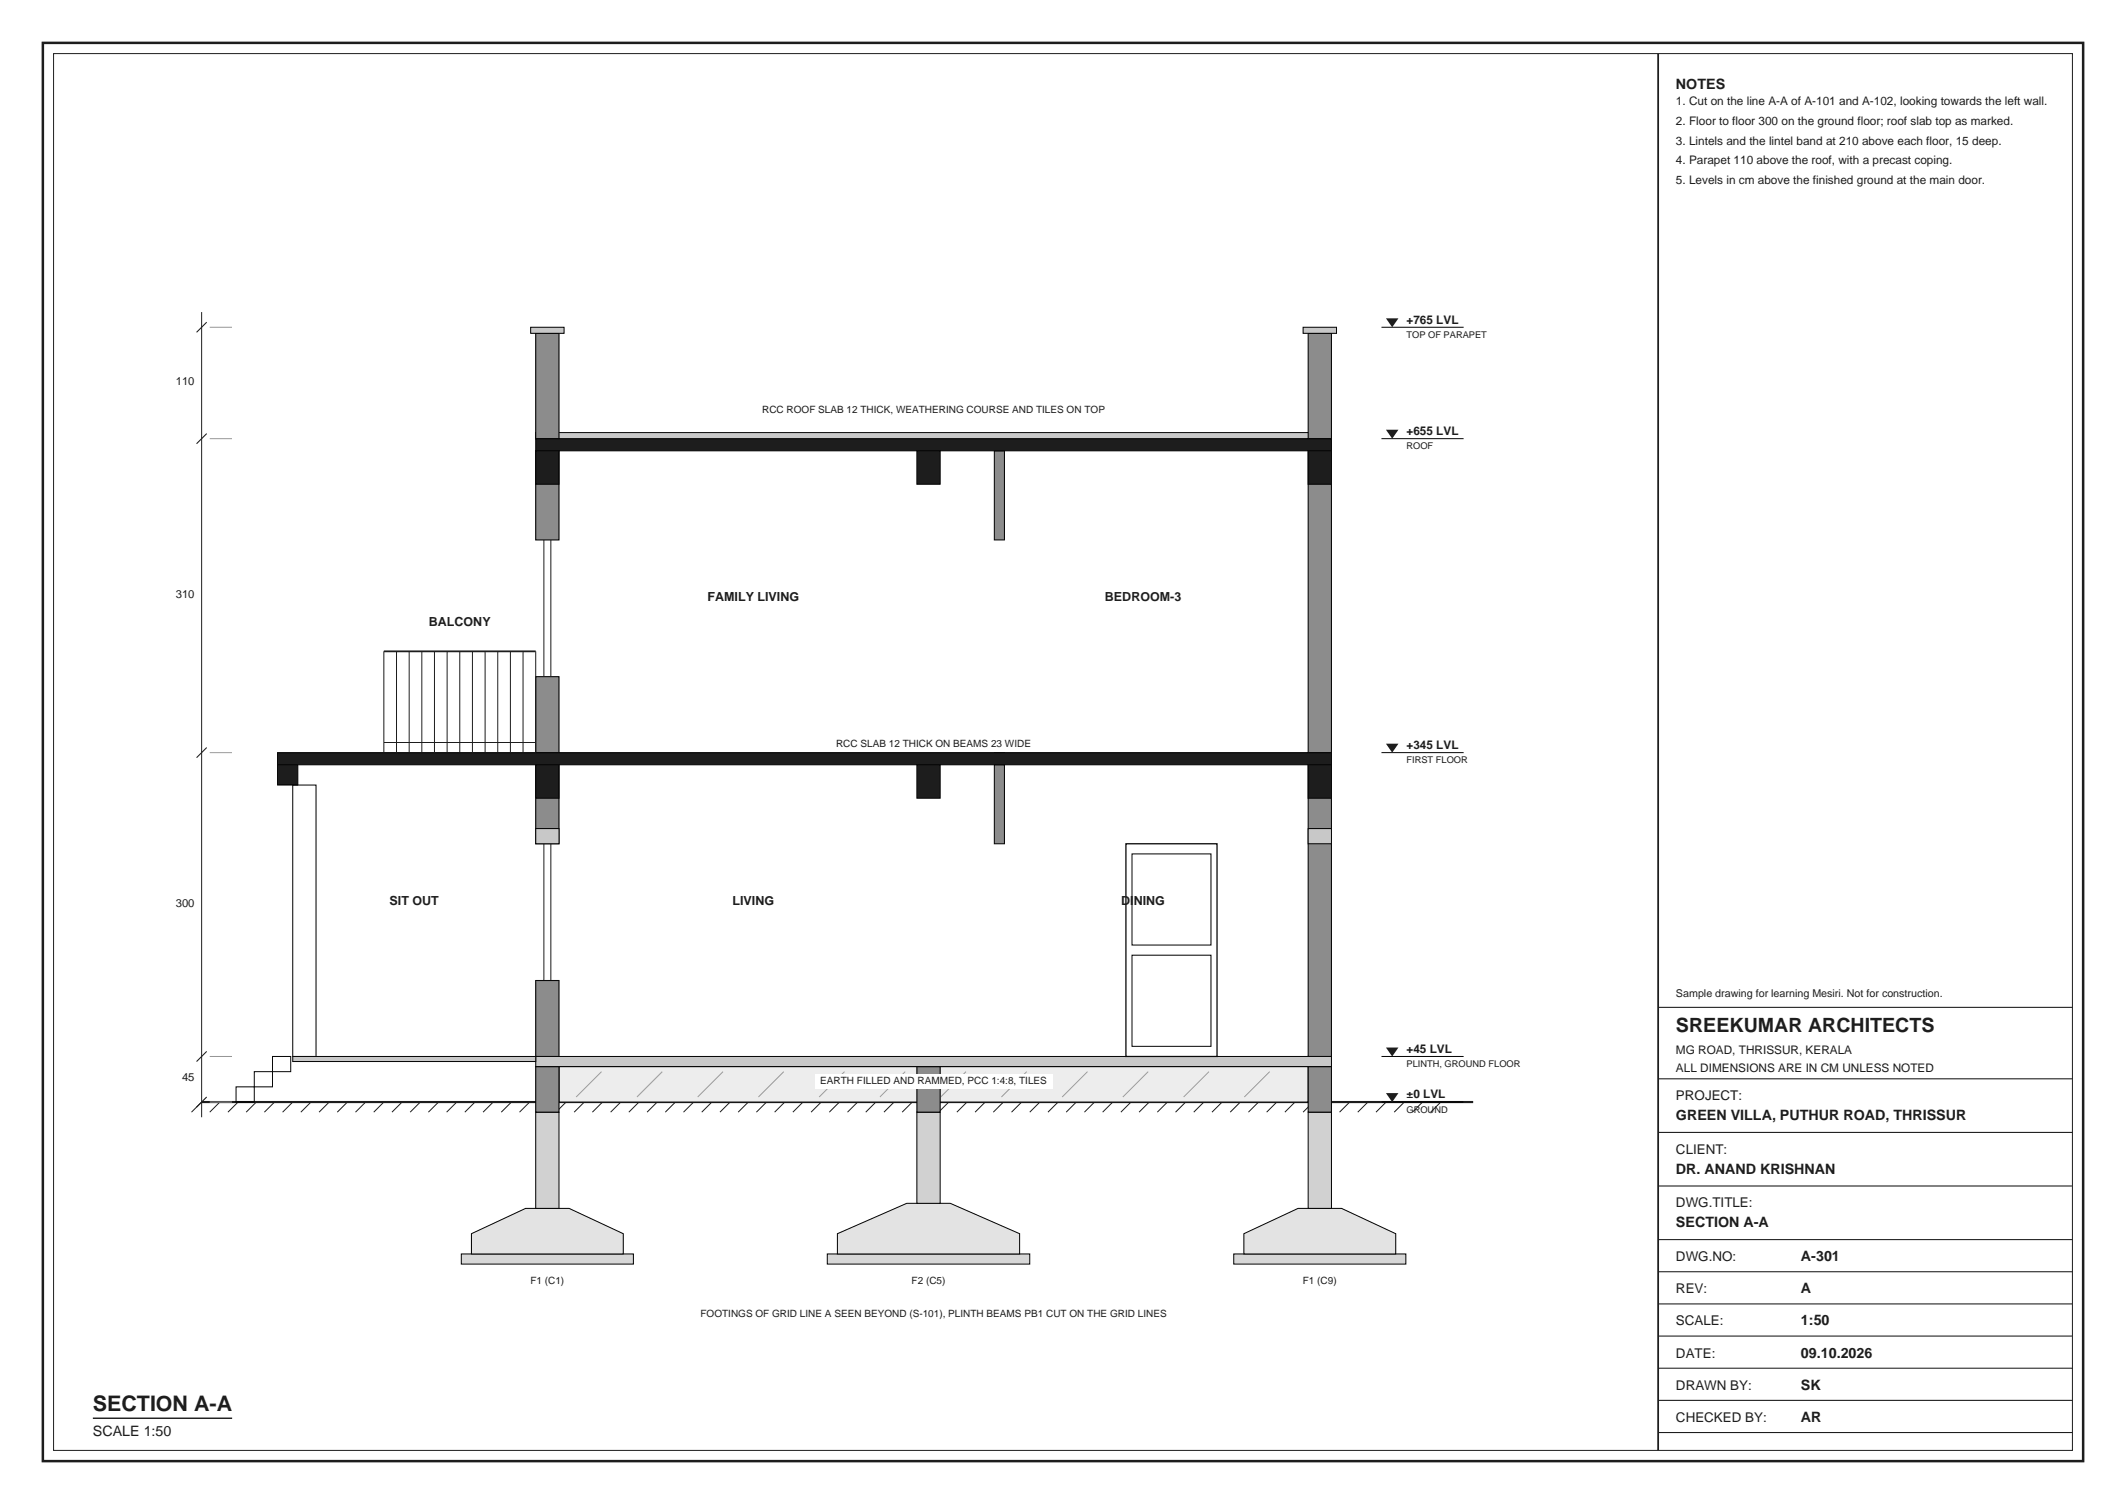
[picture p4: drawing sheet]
<svg xmlns="http://www.w3.org/2000/svg" width="420mm" height="297mm" viewBox="0 0 420 297" stroke-linecap="round" stroke-linejoin="round" font-family="sans-serif">
<path d="M39.8 217.6h251.2" fill="none" stroke="#1d1d1b" stroke-width=".42"/>
<g fill="none" stroke="#1d1d1b" stroke-width=".2">
<path d="M39.8 217.6l-2 2M43.4 217.6l-2 2M47 217.6l-2 2M50.6 217.6l-2 2M54.2 217.6l-2 2M57.8 217.6l-2 2M61.4 217.6l-2 2M65 217.6l-2 2M68.6 217.6l-2 2M72.2 217.6l-2 2M75.8 217.6l-2 2M79.4 217.6l-2 2"/>
<path d="M83 217.6l-2 2M86.6 217.6l-2 2M90.2 217.6l-2 2M93.8 217.6l-2 2M97.4 217.6l-2 2M101 217.6l-2 2M104.6 217.6l-2 2M108.2 217.6l-2 2M111.8 217.6l-2 2M115.4 217.6l-2 2M119 217.6l-2 2M122.6 217.6l-2 2"/>
<path d="M126.2 217.6l-2 2M129.8 217.6l-2 2M133.4 217.6l-2 2M137 217.6l-2 2M140.6 217.6l-2 2M144.2 217.6l-2 2M147.8 217.6l-2 2M151.4 217.6l-2 2M155 217.6l-2 2M158.6 217.6l-2 2M162.2 217.6l-2 2M165.8 217.6l-2 2"/>
<path d="M169.4 217.6l-2 2M173 217.6l-2 2M176.6 217.6l-2 2M180.2 217.6l-2 2M183.8 217.6l-2 2M187.4 217.6l-2 2M191 217.6l-2 2M194.6 217.6l-2 2M198.2 217.6l-2 2M201.8 217.6l-2 2M205.4 217.6l-2 2M209 217.6l-2 2"/>
<path d="M212.6 217.6l-2 2M216.2 217.6l-2 2M219.8 217.6l-2 2M223.4 217.6l-2 2M227 217.6l-2 2M230.6 217.6l-2 2M234.2 217.6l-2 2M237.8 217.6l-2 2M241.4 217.6l-2 2M245 217.6l-2 2M248.6 217.6l-2 2M252.2 217.6l-2 2"/>
<path d="M255.8 217.6l-2 2M259.4 217.6l-2 2M263 217.6l-2 2M266.6 217.6l-2 2M270.2 217.6l-2 2M273.8 217.6l-2 2M277.4 217.6l-2 2M281 217.6l-2 2M284.6 217.6l-2 2"/>
</g>
<path d="M91.1 247.6h34v2h-34z" fill-rule="evenodd" fill="#d9d6cf" stroke="#000" stroke-width=".2"/>
<path d="M93.1 243.6l10.7-5h8.6l10.7 5v4h-30z" fill-rule="evenodd" fill="#e6e3dc" stroke="#000" stroke-width=".2"/>
<path d="M105.8 219.6h4.6v19h-4.6z" fill-rule="evenodd" fill="#d4d1ca" stroke="#000" stroke-width=".2"/>
<path d="M163.4 247.6h40v2h-40z" fill-rule="evenodd" fill="#d9d6cf" stroke="#000" stroke-width=".2"/>
<path d="M165.4 243.6l13.7-6h8.6l13.7 6v4h-36z" fill-rule="evenodd" fill="#e6e3dc" stroke="#000" stroke-width=".2"/>
<path d="M181.1 219.6h4.6v18h-4.6z" fill-rule="evenodd" fill="#d4d1ca" stroke="#000" stroke-width=".2"/>
<path d="M243.7 247.6h34v2h-34z" fill-rule="evenodd" fill="#d9d6cf" stroke="#000" stroke-width=".2"/>
<path d="M245.7 243.6l10.7-5h8.6l10.7 5v4h-30z" fill-rule="evenodd" fill="#e6e3dc" stroke="#000" stroke-width=".2"/>
<path d="M258.4 219.6h4.6v19h-4.6z" fill-rule="evenodd" fill="#d4d1ca" stroke="#000" stroke-width=".2"/>
<path d="M110.4 210.6h148v7h-148z" fill-rule="evenodd" fill="#efede8" stroke="#000" stroke-width=".2"/>
<path d="M118.8 211.6l-5 5M130.8 211.6l-5 5M142.8 211.6l-5 5M154.8 211.6l-5 5M166.8 211.6l-5 5M178.8 211.6l-5 5M190.8 211.6l-5 5M202.8 211.6l-5 5M214.8 211.6l-5 5M226.8 211.6l-5 5M238.8 211.6l-5 5M250.8 211.6l-5 5" fill="none" stroke="#9a9a96" stroke-width=".2"/>
<g fill="#8f8c85" stroke="#000" stroke-width=".21">
<path d="M105.8 210.6h4.6v9h-4.6z" fill-rule="evenodd"/>
<path d="M181.1 210.6h4.6v9h-4.6z" fill-rule="evenodd"/>
<path d="M258.4 210.6h4.6v9h-4.6z" fill-rule="evenodd"/>
</g>
<path d="M105.8 208.6h157.2v2h-157.2z" fill-rule="evenodd" fill="#c9c8c3" stroke="#000" stroke-width=".2"/>
<g fill="#8c8c88" stroke="#000" stroke-width=".21">
<path d="M105.8 193.6h4.6v15h-4.6z" fill-rule="evenodd"/>
<path d="M105.8 151h4.6v15.6h-4.6z" fill-rule="evenodd"/>
</g>
<path d="M105.8 163.6h4.6v3h-4.6z" fill-rule="evenodd" fill="#c9c8c3" stroke="#000" stroke-width=".2"/>
<path d="M107.4 166.6v27M108.8 166.6v27" fill="none" stroke="#1d1d1b" stroke-width=".2"/>
<path d="M258.4 151h4.6v57.6h-4.6z" fill-rule="evenodd" fill="#8c8c88" stroke="#000" stroke-width=".21"/>
<path d="M258.4 163.6h4.6v3h-4.6z" fill-rule="evenodd" fill="#c9c8c3" stroke="#000" stroke-width=".2"/>
<path d="M196.4 151h2v15.6h-2z" fill-rule="evenodd" fill="#8c8c88" stroke="#000" stroke-width=".2"/>
<g fill="#1d1d1b" stroke="#000" stroke-width=".2">
<path d="M54.8 148.6h208.2v2.4h-208.2z" fill-rule="evenodd"/>
<path d="M105.8 151h4.6v6.6h-4.6z" fill-rule="evenodd"/>
<path d="M181.1 151h4.6v6.6h-4.6z" fill-rule="evenodd"/>
<path d="M258.4 151h4.6v6.6h-4.6z" fill-rule="evenodd"/>
<path d="M54.8 151h4v4h-4z" fill-rule="evenodd"/>
</g>
<g fill="#8c8c88" stroke="#000" stroke-width=".21">
<path d="M105.8 133.6h4.6v15h-4.6z" fill-rule="evenodd"/>
<path d="M105.8 89h4.6v17.6h-4.6z" fill-rule="evenodd"/>
</g>
<path d="M107.4 106.6v27M108.8 106.6v27" fill="none" stroke="#1d1d1b" stroke-width=".2"/>
<path d="M258.4 89h4.6v59.6h-4.6z" fill-rule="evenodd" fill="#8c8c88" stroke="#000" stroke-width=".21"/>
<path d="M196.4 89h2v17.6h-2z" fill-rule="evenodd" fill="#8c8c88" stroke="#000" stroke-width=".2"/>
<path d="M196.4 148.6h2z" fill="none" stroke="#000" stroke-width=".2"/>
<g fill="#1d1d1b" stroke="#000" stroke-width=".2">
<path d="M105.8 86.6h157.2v2.4h-157.2z" fill-rule="evenodd"/>
<path d="M105.8 89h4.6v6.6h-4.6z" fill-rule="evenodd"/>
<path d="M181.1 89h4.6v6.6h-4.6z" fill-rule="evenodd"/>
<path d="M258.4 89h4.6v6.6h-4.6z" fill-rule="evenodd"/>
</g>
<path d="M105.8 85.4h157.2v1.2h-157.2z" fill-rule="evenodd" fill="#c9c8c3" stroke="#000" stroke-width=".2"/>
<path d="M105.8 65.8h4.6v20.8h-4.6z" fill-rule="evenodd" fill="#8c8c88" stroke="#000" stroke-width=".21"/>
<path d="M104.8 64.6h6.6v1.2h-6.6z" fill-rule="evenodd" fill="#c9c8c3" stroke="#000" stroke-width=".2"/>
<path d="M258.4 65.8h4.6v20.8h-4.6z" fill-rule="evenodd" fill="#8c8c88" stroke="#000" stroke-width=".21"/>
<path d="M257.4 64.6h6.6v1.2h-6.6z" fill-rule="evenodd" fill="#c9c8c3" stroke="#000" stroke-width=".2"/>
<path d="M57.8 155h4.6v53.6h-4.6z" fill="none" stroke="#000" stroke-width=".2"/>
<path d="M57.8 208.6h48v1h-48z" fill-rule="evenodd" fill="#c9c8c3" stroke="#000" stroke-width=".2"/>
<path d="M46.6 214.6h3.6v3h-3.6zM50.2 211.6h3.6v3h-3.6zM53.8 208.6h3.6v3h-3.6z" fill="none" stroke="#000" stroke-width=".2"/>
<path d="M75.8 128.6h30" fill="none" stroke="#1d1d1b" stroke-width=".35"/>
<g fill="none" stroke="#1d1d1b" stroke-width=".2">
<path d="M75.8 128.6v20M78.3 128.6v20M80.8 128.6v20M83.3 128.6v20M85.8 128.6v20M88.3 128.6v20M90.8 128.6v20M93.3 128.6v20M95.8 128.6v20M98.3 128.6v20M100.8 128.6v20M103.3 128.6v20"/>
<path d="M105.8 128.6v20M75.8 146.6h30"/>
</g>
<path d="M222.4 166.6h18v42h-18z" fill-rule="evenodd" fill="#fff" stroke="#000" stroke-width=".25"/>
<path d="M223.6 168.6h15.6v18h-15.6zM223.6 188.6h15.6v18h-15.6zM272.9 217.6h16.2" fill="none" stroke="#000" stroke-width=".2"/>
<path d="M273.8 215.9h2.5l-1.3 1.7z" fill="#1d1d1b"/>
<path d="M272.9 208.6h16.2" fill="none" stroke="#000" stroke-width=".2"/>
<path d="M273.8 206.9h2.5l-1.3 1.7z" fill="#1d1d1b"/>
<path d="M272.9 148.6h16.2" fill="none" stroke="#000" stroke-width=".2"/>
<path d="M273.8 146.9h2.5l-1.3 1.7z" fill="#1d1d1b"/>
<path d="M272.9 86.6h16.2" fill="none" stroke="#000" stroke-width=".2"/>
<path d="M273.8 84.9h2.5l-1.3 1.7z" fill="#1d1d1b"/>
<path d="M272.9 64.6h16.2" fill="none" stroke="#000" stroke-width=".2"/>
<path d="M273.8 62.9h2.5l-1.3 1.7z" fill="#1d1d1b"/>
<path d="M39.8 61.6v159" fill="none" stroke="#1d1d1b" stroke-width=".2"/>
<path d="M41.4 64.6h4.4M41.4 86.6h4.4M41.4 148.6h4.4M41.4 217.6h4.4M41.4 208.6h4.4" fill="none" stroke="#9a9a96" stroke-width=".2"/>
<path d="M40.8 63.6l-2 2M40.8 85.6l-2 2M40.8 147.6l-2 2M40.8 216.6l-2 2M40.8 207.6l-2 2" fill="none" stroke="#1d1d1b" stroke-width=".21"/>
<g fill="#fff">
<path d="M149.5 79.7h69.9v2.8h-69.9z" fill-rule="evenodd"/>
<path d="M164.1 145.5h40.7v2.8h-40.7z" fill-rule="evenodd"/>
<path d="M137.3 258.1h94.2v2.8h-94.2z" fill-rule="evenodd"/>
<path d="M161 212.1h46.9v2.8h-46.9z" fill-rule="evenodd"/>
</g>
<path d="M8.5 8.5h403v280h-403z" fill="none" stroke="#1d1d1b" stroke-width=".49"/>
<path d="M10.6 10.6h398.8v275.8h-398.8z" fill="none" stroke="#1d1d1b" stroke-width=".2"/>
<path d="M327.6 10.6v275.8" fill="none" stroke="#1d1d1b" stroke-width=".35"/>
<path d="M18.3 280.1h27.6" fill="none" stroke="#1d1d1b" stroke-width=".28"/>
<path d="M327.6 198.9h81.8M327.6 213h81.8M327.6 234.2h81.8M327.6 223.6h81.8M327.6 257.5h81.8M327.6 251.1h81.8M327.6 244.8h81.8M327.6 276.5h81.8M327.6 270.2h81.8M327.6 263.8h81.8M327.6 282.9h81.8" fill="none" stroke="#1d1d1b" stroke-width=".21"/>
<text font-size="4.2" fill="#1d1d1b" x="18.3" y="278.7">SECTION A-A</text>
<text font-size="3.9" fill="#1d1d1b" x="331.1" y="203.9">SREEKUMAR ARCHITECTS</text>
<g font-size="2.8" fill="#1d1d1b">
<text x="331.1" y="17.6">NOTES</text>
<text x="331.1" y="221.2">GREEN VILLA, PUTHUR ROAD, THRISSUR</text>
<text x="331.1" y="231.7">DR. ANAND KRISHNAN</text>
<text x="331.1" y="242.3">SECTION A-A</text>
<text x="355.8" y="249">A-301</text>
<text x="355.8" y="255.4">A</text>
<text x="355.8" y="261.7">1:50</text>
<text x="355.8" y="268.1">09.10.2026</text>
<text x="355.8" y="274.4">SK</text>
<text x="355.8" y="280.8">AR</text>
<text x="18.3" y="283.6">SCALE 1:50</text>
</g>
<g font-size="2.6" fill="#1d1d1b">
<text x="331.1" y="217.3">PROJECT:</text>
<text x="331.1" y="227.9">CLIENT:</text>
<text x="331.1" y="238.4">DWG.TITLE:</text>
<text x="331.1" y="249">DWG.NO:</text>
<text x="331.1" y="255.4">REV:</text>
<text x="331.1" y="261.7">SCALE:</text>
<text x="331.1" y="268.1">DATE:</text>
<text x="331.1" y="274.4">DRAWN BY:</text>
<text x="331.1" y="280.8">CHECKED BY:</text>
</g>
<g font-size="2.5" fill="#1d1d1b">
<text x="139.8" y="118.6">FAMILY LIVING</text>
<text x="218.3" y="118.6">BEDROOM-3</text>
<text x="84.7" y="123.6">BALCONY</text>
<text x="77" y="178.6">SIT OUT</text>
<text x="144.7" y="178.6">LIVING</text>
<text x="221.5" y="178.6">DINING</text>
</g>
<g font-size="2.3" fill="#1d1d1b">
<text x="331.1" y="20.8">1. Cut on the line A-A of A-101 and A-102, looking towards the left wall.</text>
<text x="331.1" y="24.7">2. Floor to floor 300 on the ground floor; roof slab top as marked.</text>
<text x="331.1" y="28.6">3. Lintels and the lintel band at 210 above each floor, 15 deep.</text>
<text x="331.1" y="32.5">4. Parapet 110 above the roof, with a precast coping.</text>
<text x="331.1" y="36.3">5. Levels in cm above the finished ground at the main door.</text>
<text x="277.9" y="63.9">+765 LVL</text>
<text x="277.9" y="85.9">+655 LVL</text>
<text x="277.9" y="147.9">+345 LVL</text>
<text x="277.9" y="207.9">+45 LVL</text>
<text x="331.1" y="208.1">MG ROAD, THRISSUR, KERALA</text>
<text x="331.1" y="211.6">ALL DIMENSIONS ARE IN CM UNLESS NOTED</text>
<text x="277.9" y="216.9">±0 LVL</text>
</g>
<g font-size="2.2" fill="#1d1d1b">
<text x="34.7" y="76">110</text>
<text x="34.7" y="118">310</text>
<text x="34.7" y="179">300</text>
<text x="36" y="213.5">45</text>
</g>
<text font-size="2.1" fill="#1d1d1b" x="331.1" y="196.8">Sample drawing for learning Mesiri. Not for construction.</text>
<g font-size="2" fill="#1d1d1b">
<text x="150.6" y="81.6">RCC ROOF SLAB 12 THICK, WEATHERING COURSE AND TILES ON TOP</text>
<text x="165.2" y="147.4">RCC SLAB 12 THICK ON BEAMS 23 WIDE</text>
<text x="162" y="214">EARTH FILLED AND RAMMED, PCC 1:4:8, TILES</text>
<text x="104.8" y="253.6">F1 (C1)</text>
<text x="180.1" y="253.6">F2 (C5)</text>
<text x="257.4" y="253.6">F1 (C9)</text>
<text x="138.4" y="260">FOOTINGS OF GRID LINE A SEEN BEYOND (S-101), PLINTH BEAMS PB1 CUT ON THE GRID LINES</text>
</g>
<g font-size="1.8" fill="#1d1d1b">
<text x="277.9" y="66.7">TOP OF PARAPET</text>
<text x="277.9" y="88.7">ROOF</text>
<text x="277.9" y="150.7">FIRST FLOOR</text>
<text x="277.9" y="210.7">PLINTH, GROUND FLOOR</text>
<text x="277.9" y="219.7">GROUND</text>
</g>
</svg>
